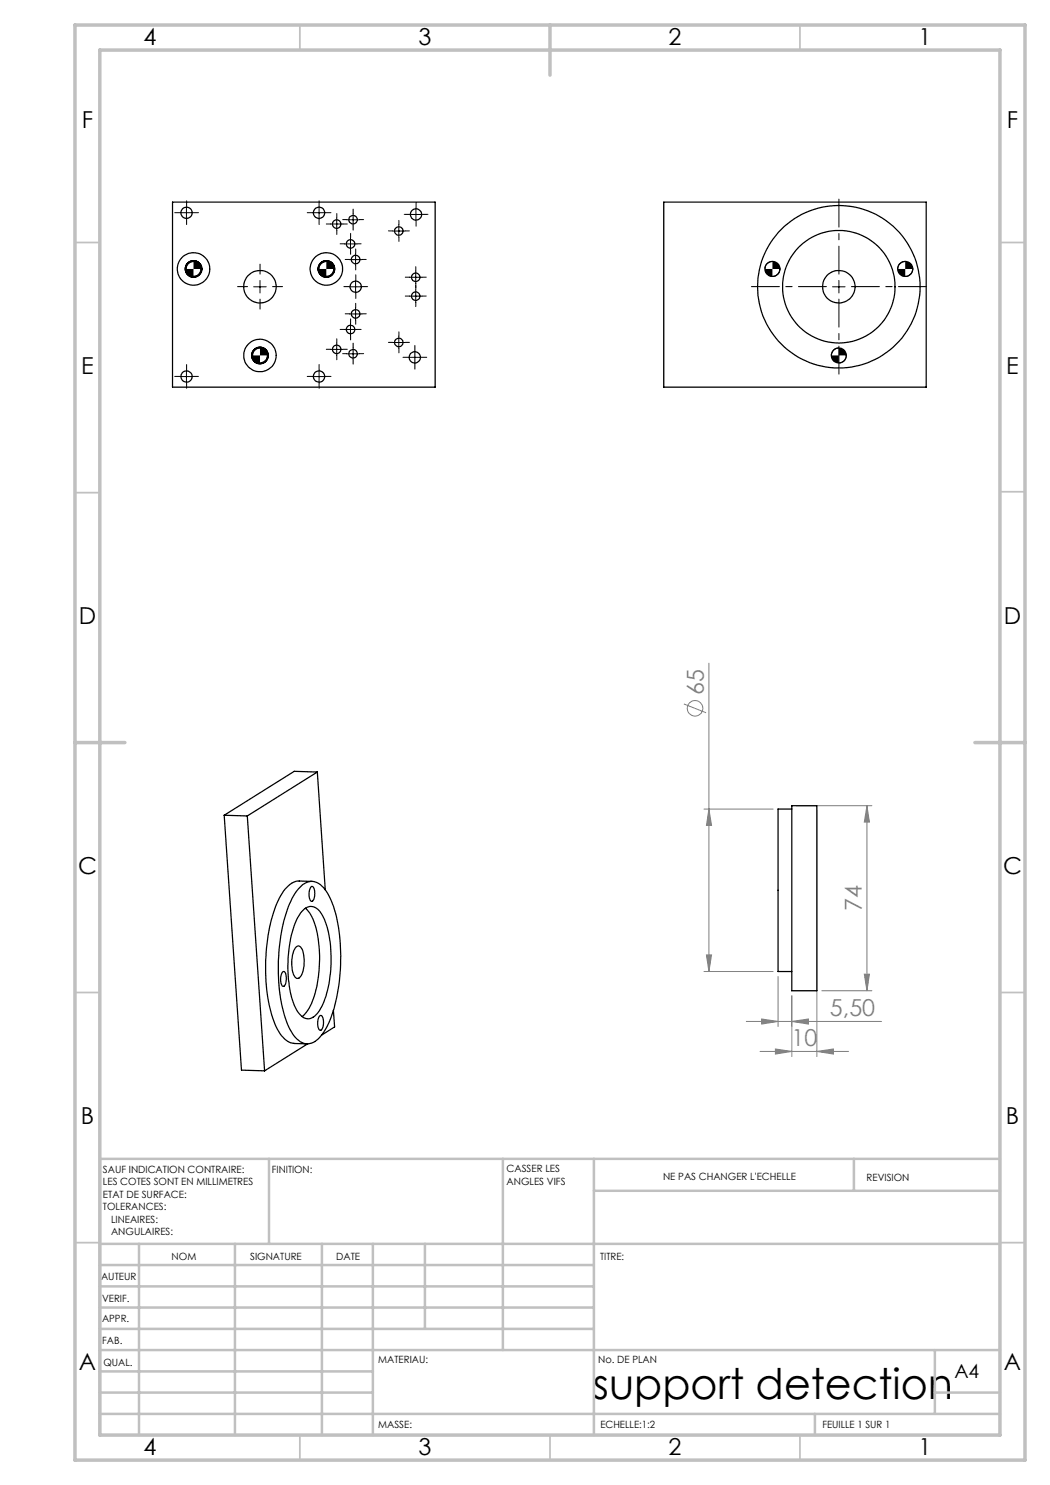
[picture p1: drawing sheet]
<svg xmlns="http://www.w3.org/2000/svg" width="210mm" height="297mm" viewBox="0 0 210 297" stroke-linecap="round" stroke-linejoin="round" font-family="sans-serif">
<g fill="none" stroke="#808080" stroke-width=".2">
<path d="M141.8 132.6v61.7M136.8 140.8l4.4 1.8M140.8 161.8h13.8M141.8 161.8l.5 3.3h-1zM159.4 161.1h15M163.4 162.1v49.2M173.4 161.1v37.1M173.4 161.1l.5 3.3h-1zM140.8 194.3h13.8M141.3 191h1l-.5 3.3zM155.6 195.3v10M158.4 199.1v12.2"/>
<path d="M164.4 198.2h10M172.9 194.8h1l-.5 3.4zM149.3 204.3h27M152 210.3h17.7M152.3 203.8l3.3 .5-3.3 .5zM155.1 209.8l3.3 .5-3.3 .5zM158.4 204.3l3.3-.5v1zM163.4 210.3l3.3-.5v1z"/>
<circle cx="139" cy="141.7" r="1.56"/>
</g>
<g fill="none" stroke="#000" stroke-width=".2">
<path d="M36.1 42.5h2.5M37.3 41.3v2.5M38.7 52.3a1.5 1.5 0 0 0-1.5 1.5M40.2 53.8a1.5 1.5 0 0 1-1.5 1.5M50.7 57.4h2.5M52 56.1v2.5M62.5 42.5h2.6M63.8 41.3v2.5M65.3 52.3a1.5 1.5 0 0 0-1.5 1.5M66.1 44.8h2.5M66.8 53.8a1.5 1.5 0 0 1-1.5 1.5M67.3 43.6v2.5"/>
<path d="M68.9 48.8h2.5M69.4 44h2.5M69.9 57.4h2.5M69.9 51.9h2.5M70.1 47.6v2.4M70.6 42.7v2.5M71.1 50.7v2.5M71.1 56.1v2.5M78.5 46.2h2.5M79.8 44.9v2.5M81.9 59.2h2.5M81.9 55.5h2.5"/>
<path d="M82 42.9h2.5M83.1 54.2v2.5M83.1 58v2.5M83.2 41.6v2.5M154.5 52.3a1.5 1.5 0 0 0-1.5 1.5M156 53.8a1.5 1.5 0 0 1-1.5 1.5M166.5 57.4h2.5M167.8 56.1v2.5M181 52.3a1.56 1.56 0 0 0-1.5 1.5M182.6 53.8a1.5 1.5 0 0 1-1.6 1.5M36.1 75.3h2.5M37.3 74v2.5"/>
<path d="M52 69.6a1.56 1.56 0 0 0-1.5 1.5M53.5 71.1a1.44 1.44 0 0 1-1.5 1.5M62.5 75.3h2.6M63.8 74v2.5M66.1 69.9h2.5M67.3 68.6v2.5M68.9 65.9h2.5M69.4 70.8h2.5M69.9 62.8h2.5M70.1 64.7v2.5M70.6 69.5v2.5M71.1 61.5v2.5"/>
<path d="M78.5 68.5h2.5M79.8 67.2v2.5M81.7 71.5h2.5M83 70.2v2.5M167.8 69.6a1.5 1.5 0 0 0-1.5 1.5M169.3 71.1a1.5 1.5 0 0 1-1.5 1.5"/>
</g>
<g fill="none" stroke="#000" stroke-width=".2" stroke-dasharray="30.5 1.3 1.3 1.3">
<path d="M36.1 42.5h-1.2M37.3 41.3v-1.1M37.3 43.8v1.1M38.6 42.5h1.1M49.5 57.3h-2M52 54.8v-2M52 59.8v2M54.5 57.3h2M62.6 42.5h-1.2M63.8 41.3v-1.1M63.8 43.8v1.1M65.1 42.5h1.1"/>
<path d="M66.1 44.8h-.8M67.4 43.5v-.8M67.4 46v.9M68.6 44.8h.9M68.9 48.8h-.9M69.4 43.9h-.9M69.9 51.9h-.9M69.9 57.3h-1.1M70.1 47.5v-.8M70.1 50v.9M70.6 42.7v-.9M70.6 45.2v.8"/>
<path d="M71.1 50.6v-.8M71.1 53.1v.9M71.2 56.1v-1.1M71.2 58.6v1.1M71.4 48.8h.8M71.9 43.9h.8M72.4 51.9h.8M72.4 57.3h1.1M78.5 46.2h-.8M79.8 44.9v-.8M79.8 47.4v.9M81 46.2h.9"/>
<path d="M81.9 59.2h-.8M81.9 55.4h-.8M82 42.9h-1.2M83.2 58v-.9M83.2 54.2v-.9M83.2 56.7v.8M83.2 41.6v-1.1M83.2 44.1v1.1M84.4 59.2h.9M84.4 55.4h.9M84.5 42.9h1.1M36.1 75.3h-1.2"/>
<path d="M37.3 74v-1.1M37.3 76.5v1.2M38.6 75.3h1.1M62.6 75.3h-1.2M63.8 74v-1.1M63.8 76.5v1.2M65.1 75.3h1.1M66.1 69.9h-.8M67.4 68.6v-.8M67.4 71.1v.9M68.6 69.9h.9M68.9 65.9h-.9"/>
<path d="M69.4 70.7h-.9M69.9 62.8h-.9M70.1 64.6v-.8M70.1 67.1v.9M70.6 69.5v-.9M70.6 72v.8M71.1 61.5v-.8M71.1 64v.9M71.4 65.9h.8M71.9 70.7h.8M72.4 62.8h.8M78.5 68.5h-.8"/>
<path d="M79.8 67.2v-.8M79.8 69.7v.9M81 68.5h.9M81.7 71.5h-1.1M83 70.2v-1.1M83 72.7v1.1M83.2 60.5v.8M84.2 71.5h1.1"/>
</g>
<path d="M165.3 57.3h-15M167.8 54.8v-15M167.8 59.8v15M170.3 57.3h15" fill="none" stroke="#000" stroke-width=".2" stroke-dasharray="30.5 1.3 1.3 1.3" stroke-dashoffset="24.9"/>
<g fill="none" stroke="#c0c0c0" stroke-width=".35">
<path d="M60 5v5M160 5v5M15 48.5h5M200 48.5h5M15 98.5h5M200 98.4h5M15 198.5h5M200 198.5h5M15 248.5h5M200 248.5h5M60 287v5M110 287v5"/>
<path d="M160 287v5"/>
</g>
<g fill="none" stroke="#c0c0c0" stroke-width=".5">
<path d="M53.8 231.8v17M100.6 231.8v38.2M118.8 231.8v55.2M118.8 238.2h81.2M170.8 231.8v6.4M200 231.8h-180v55.2M20 248.8h180M20 257.3h98.8M20 253h98.8M27.8 248.8v38.2M47 248.8v38.2M64.4 248.8v38.2"/>
<path d="M74.6 248.8v38.2M85 248.8v17M20 265.8h98.8M20 261.5h98.8M20 278.5h54.6M20 274.3h54.6M20 270h180M187 278.5h13M187 270v12.8M20 282.8h180M163 282.8v4.2"/>
</g>
<path d="M15 5h190v287h-190zM20 10h180v277h-180zM110 5v10M15 148.5h10M195 148.5h10" fill="none" stroke="#c0c0c0" stroke-width=".7"/>
<path d="M37.2 53.8a1.44 1.44 0 0 0 1.5 1.5v-1.5zM38.7 52.3v1.5h1.5a1.56 1.56 0 0 0-1.5-1.5zM63.8 53.8a1.44 1.44 0 0 0 1.5 1.5v-1.5zM65.3 52.3v1.5h1.5a1.56 1.56 0 0 0-1.5-1.5zM50.5 71.1a1.5 1.5 0 0 0 1.5 1.5v-1.5zM52 69.6v1.5h1.5v-.2a1.53 1.53 0 0 0-1.5-1.3zM179.5 53.8a1.5 1.5 0 0 0 1.5 1.5v-1.5zM181 52.3v1.5h1.6a1.56 1.56 0 0 0-1.6-1.5zM153 53.8a1.44 1.44 0 0 0 1.5 1.5v-1.5zM154.5 52.3v1.5h1.5a1.56 1.56 0 0 0-1.5-1.5zM166.3 71.1a1.5 1.5 0 0 0 1.5 1.5v-1.5zM167.8 69.6v1.5h1.5v-.2a1.53 1.53 0 0 0-1.5-1.3z" fill="#000"/>
<g fill="#808080">
<path d="M158.4 204.3l3.3-.5v1zM152.3 203.8l3.3 .5-3.3 .5z"/>
<path d="M155.1 209.8l3.3 .5-3.3 .5zM163.4 210.3l3.3-.5v1z"/>
<path d="M172.9 194.8h1l-.5 3.4zM173.4 161.1l.5 3.3h-1z"/>
<path d="M141.8 161.8l.5 3.3h-1zM141.3 191h1l-.5 3.3z"/>
</g>
<g fill="none" stroke="#000" stroke-width=".25">
<path d="M34.5 40.4h52.5v37h-52.5zM132.8 40.4h52.4v37h-52.4zM63.5 154.4l-14 8.8M63.5 154.4l1.6 23.6M63.5 154.4l-4.7-.1-14 8.8M44.8 163.1l4.7 .1M44.8 163.1l3.5 50.9 4.6 .2M49.5 163.2l3.4 51M59.9 177.5a2.97 2.97 0 0 1 5 .3 21.7 21.7 0 0 1 3.2 11.7 34.3 34.3 0 0 1-2.7 15.9 5.4 5.4 0 0 1-3.7 3.4 4.4 4.4 0 0 1-3.7-2.9 31.8 31.8 0 0 1-2-17.1 24.3 24.3 0 0 1 3.3-10.5zM62.3 177.3a.67 .67 0 0 1 .6 .9 2.29 2.29 0 0 1-.5 2.1 1.59 1.59 0 0 1-.6-1.9zM62.4 176.3l-2.5-.1a4.6 4.6 0 0 0-3.7 2.9 31.6 31.6 0 0 0-3.1 15.5 25.6 25.6 0 0 0 2.7 11.7 4.3 4.3 0 0 0 3 2.4l2.6 .1M158.4 161.8h-2.8v32.5h2.8"/>
<path d="M158.4 161.1h5v37.1h-5zM56.6 194.3a.64 .64 0 0 1 .6 .9l.1 .5a1.62 1.62 0 0 1-.6 1.6 1.15 1.15 0 0 1-.6-1.4 2.24 2.24 0 0 1 .5-1.6zM59.3 189.3a.76 .76 0 0 1 1.1 .6 6.4 6.4 0 0 1-.5 5.6 .65 .65 0 0 1-1.1-.3 6.2 6.2 0 0 1 .5-5.9zM60.9 181.8a2.16 2.16 0 0 1 3.4 .9 20.3 20.3 0 0 1 1.8 11.4 16.1 16.1 0 0 1-2.7 8.6 2.1 2.1 0 0 1-3.6-.1 14.2 14.2 0 0 1-2.2-7.4 23.8 23.8 0 0 1 2.1-11.9l.4-.7zM61.1 181.6a9.6 9.6 0 0 1 2.5 6.2 24.4 24.4 0 0 1-1.8 13.8l-.7 1.1-.7 .6M61.5 208.8l-8.6 5.4M63.9 203.2l.1-.1a.64 .64 0 0 1 .7 .9v.2a1.71 1.71 0 0 1-.7 1.9 2.42 2.42 0 0 1-.1-2.9zM66.7 202.1l.2 3.3-2.6 1.6"/>
<circle cx="37.3" cy="42.6" r="1.12"/>
<circle cx="38.7" cy="53.8" r="1.66"/>
<circle cx="38.7" cy="53.8" r="3.2"/>
<circle cx="38.7" cy="53.8" r="1.51"/>
<circle cx="52" cy="57.3" r="3.3"/>
<circle cx="63.8" cy="42.6" r="1.13"/>
<circle cx="65.3" cy="53.8" r="1.66"/>
<circle cx="65.3" cy="53.8" r="3.2"/>
<circle cx="65.3" cy="53.8" r="1.51"/>
<circle cx="67.4" cy="44.8" r=".84"/>
<circle cx="70.1" cy="48.8" r=".85"/>
<circle cx="70.6" cy="43.9" r=".84"/>
<circle cx="71.1" cy="57.3" r="1.12"/>
<circle cx="71.1" cy="51.9" r=".84"/>
<circle cx="79.8" cy="46.2" r=".85"/>
<circle cx="83.1" cy="55.5" r=".85"/>
<circle cx="83.1" cy="59.2" r=".85"/>
<circle cx="83.2" cy="42.9" r="1.12"/>
<circle cx="154.5" cy="53.8" r="1.51"/>
<circle cx="167.8" cy="57.3" r="11.2"/>
<circle cx="167.8" cy="57.4" r="16.3"/>
<circle cx="167.8" cy="57.3" r="3.3"/>
<circle cx="181.1" cy="53.8" r="1.51"/>
<circle cx="37.3" cy="75.3" r="1.12"/>
<circle cx="52" cy="71.1" r="1.5"/>
<circle cx="52" cy="71.1" r="1.67"/>
<circle cx="52" cy="71.1" r="3.2"/>
<circle cx="63.8" cy="75.3" r="1.13"/>
<circle cx="67.3" cy="69.9" r=".85"/>
<circle cx="70.1" cy="65.9" r=".85"/>
<circle cx="70.6" cy="70.7" r=".84"/>
<circle cx="71.1" cy="62.8" r=".85"/>
<circle cx="79.8" cy="68.5" r=".84"/>
<circle cx="83" cy="71.5" r="1.11"/>
<circle cx="167.8" cy="71.1" r="1.5"/>
</g>
<text font-size="8.5" x="118.6" y="279.7">support detection</text>
<g font-size="4.7">
<text x="28.7" y="9">4</text>
<text x="83.7" y="9">3</text>
<text x="133.7" y="9">2</text>
<text x="183.7" y="9">1</text>
<text x="16.4" y="25.5">F</text>
<text x="201.4" y="25.5">F</text>
<text x="16.2" y="74.7">E</text>
<text x="201.2" y="74.7">E</text>
<text x="15.8" y="124.7">D</text>
<text x="200.8" y="124.7">D</text>
<text x="15.6" y="174.7">C</text>
<text x="200.6" y="174.7">C</text>
<text x="16.2" y="224.7">B</text>
<text x="201.2" y="224.7">B</text>
<text x="15.8" y="274">A</text>
<text x="200.8" y="274">A</text>
<text x="28.7" y="291">4</text>
<text x="83.7" y="291">3</text>
<text x="133.7" y="291">2</text>
<text x="183.7" y="291">1</text>
</g>
<g font-size="4.7" fill="#808080">
<text x="140.7" y="139.1" transform="rotate(-90 140.7 139.1)">65</text>
<text x="172.4" y="182.2" transform="rotate(-90 172.4 182.2)">74</text>
<text x="166" y="203.3">5,50</text>
<text x="158.3" y="209.3">10</text>
</g>
<text font-size="3.9" x="190.9" y="275.5">A4</text>
<g font-size="2">
<text x="20.6" y="234.6">SAUF INDICATION CONTRAIRE:</text>
<text x="20.6" y="237.1">LES COTES SONT EN MILLIMETRES</text>
<text x="20.6" y="239.6">ETAT DE SURFACE:</text>
<text x="54.4" y="234.6">FINITION:</text>
<text x="101.3" y="234.5">CASSER LES</text>
<text x="101.3" y="237">ANGLES VIFS</text>
<text x="132.6" y="236">NE PAS CHANGER L'ECHELLE</text>
<text x="173.3" y="236.2">REVISION</text>
<text x="20.6" y="242.1">TOLERANCES:</text>
<text x="22.2" y="244.6">LINEAIRES:</text>
<text x="22.2" y="247.1">ANGULAIRES:</text>
<text x="34.3" y="252">NOM</text>
<text x="50" y="251.9">SIGNATURE</text>
<text x="67.2" y="251.9">DATE</text>
<text x="120" y="251.9">TITRE:</text>
<text x="20.2" y="256.1">AUTEUR</text>
<text x="20.4" y="260.3">VERIF.</text>
<text x="20.4" y="264.4">APPR.</text>
<text x="20.5" y="268.8">FAB.</text>
<text x="20.7" y="273.1">QUAL.</text>
<text x="75.7" y="272.5">MATERIAU:</text>
<text x="119.6" y="272.5">No. DE PLAN</text>
<text x="75.6" y="285.5">MASSE:</text>
<text x="120.1" y="285.6">ECHELLE:1:2</text>
<text x="164.5" y="285.6">FEUILLE 1 SUR 1</text>
</g>
</svg>
